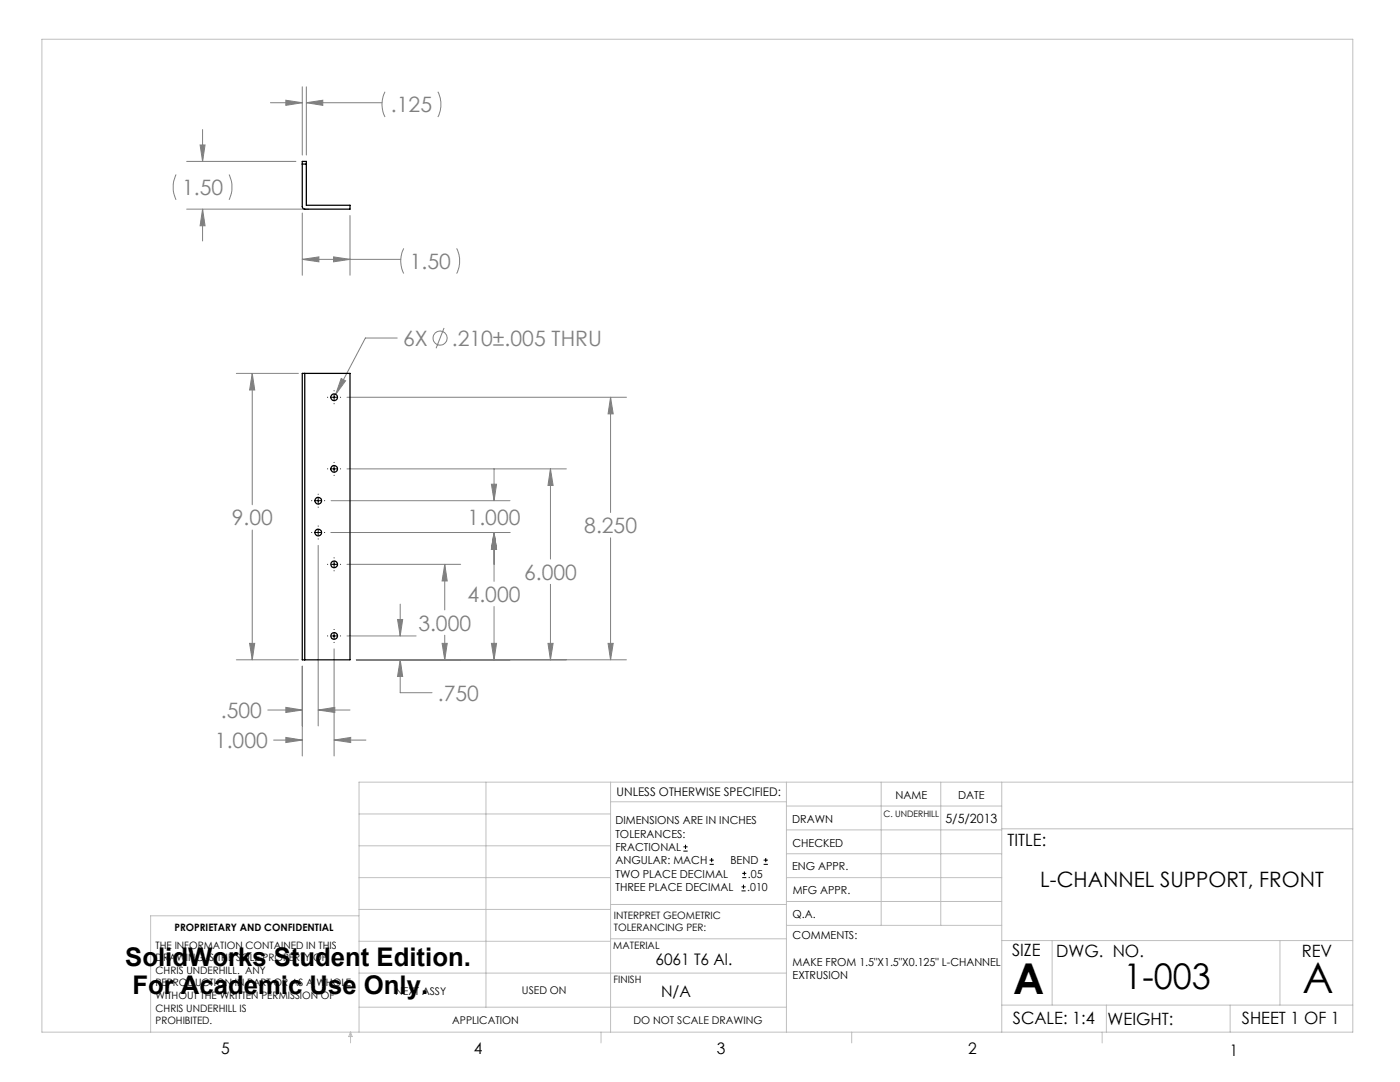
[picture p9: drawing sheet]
<svg xmlns="http://www.w3.org/2000/svg" width="279mm" height="216mm" viewBox="0 0 279 216" stroke-linecap="round" stroke-linejoin="round" font-family="sans-serif">
<g fill="none" stroke="#808080" stroke-width=".2">
<path d="M60.3 17.3v13.6M61.1 17.3v13.6M76.8 18.3a5.6 5.6 0 0 0 0 5.1M87.4 18.3a5.6 5.6 0 0 1 0 5.1M35.1 34.8a5.9 5.9 0 0 0 0 5.1M37.3 32.2h21.8M39.9 28.9h1l-.5 3.3zM40.4 25.9v6.3M45.7 34.8a5.9 5.9 0 0 1 0 5.1M54 20.5h6.3M57 20l3.3 .5-3.3 .5zM61.1 20.5l3.3-.5v1z"/>
<path d="M61.1 20.5h15.1M37.3 41.7h24.3M40.4 41.7l.5 3.3h-1zM40.4 41.7v6.4M60.3 51.8l3.3-.5v.9zM60.3 42.5v12.4M60.3 51.8h19.7M66.6 51.3l3.2 .5-3.2 .4zM69.8 43v11.9M80.6 49.6a5.5 5.5 0 0 0 0 5M91.1 49.6a5.5 5.5 0 0 1 0 5M47.2 74.5h12.3"/>
<path d="M50.3 74.5l.5 3.3h-1zM50.3 74.5v26.2M68.1 75.5l.9 .5-2 2.7zM69.3 79.3h55.7M79.3 67.5h-6.4l-5.9 11.2M88.6 65.4l-1.6 4.1M121.8 79.3l.6 3.3h-1zM121.8 79.3v23M66.1 99.9h35.7M69.3 93.6h43.7M98.1 96.6h1l-.5 3.3zM98.6 93.6v6.3"/>
<path d="M109.9 93.6l.5 3.3h-1zM109.9 93.6v17.9M50.3 105.8v25.9M63.5 108.8v36.1M66.1 106.3h35.7M69.3 112.6h22.6M88.8 112.6l.5 3.3h-1.1zM88.8 112.6v9.1M98.6 106.3l.5 3.3h-1zM98.6 106.3v9.7M109.9 116.6v15.1M121.8 107.3v24.4"/>
<path d="M47.2 131.7h12.3M49.8 128.4h1l-.5 3.3zM60.3 132.9v17.9M66.7 129.5v21.3M69.3 126.9h13.7M71.1 131.7h53.9M79.3 123.6h1.1l-.5 3.3zM79.9 131.7l.5 3.3h-1.1zM79.9 131.7v6.5h6.3M79.9 120.5v6.4M88.2 128.4h1.1l-.5 3.3zM88.8 126.8v4.9"/>
<path d="M98.1 128.4h1l-.5 3.3zM98.6 121v10.7M109.4 128.4h1l-.5 3.3zM121.4 128.4h1l-.6 3.3zM53.4 141.7h6.9M54.6 147.7h5.7M57 141.1l3.3 .6-3.3 .5zM57 147.1l3.3 .6-3.3 .5zM63.5 141.7l3.3-.6v1.1zM63.5 141.7h6.3M66.7 147.7l3.3-.6v1.1zM66.7 147.7h6.3"/>
<circle cx="87.8" cy="67.5" r="1.41"/>
</g>
<g fill="none" stroke="#000" stroke-width=".2">
<path d="M65.4 79.3h.1M66 79.3h1.3M66.7 78h.1M66.7 78.6v1.3M67.9 79.3h.1M62.2 99.9h.1M62.9 99.9h1.2M63.5 98.6h.1M63.5 99.3v1.2M64.8 99.9h.1M65.4 93.6h.1M66 93.6h1.3"/>
<path d="M66.7 80.5v.1M66.7 92.3h.1M66.7 92.9v1.3M66.7 94.8v.1M67.9 93.6h.1M62.2 106.3h.1M62.9 106.3h1.2M63.5 101.2h.1M63.5 105h.1M63.5 105.6v1.3M63.5 107.5v.1M64.8 106.3h.1"/>
<path d="M65.4 112.6h.1M66 112.6h1.3M66.7 111.3h.1M66.7 112v1.2M66.7 113.9h.1M67.9 112.6h.1M65.4 126.9h.1M66 126.9h1.3M66.7 125.6h.1M66.7 126.3v1.2M66.7 128.2h.1M67.9 126.9h.1"/>
<path d="M136.4 169.8h.8M136.4 169h.8M136.8 168.6v.8M141.6 172.5h.9M141.6 171.6h.9M142 171.2v.8M148 177.8h.8M148 177h.8M148.1 175.1h.8M148.1 174.3h.8M148.4 176.5v.8M148.6 173.9v.8"/>
<path d="M152.4 172.5h.8M152.4 171.6h.8M152.8 171.2v.8"/>
</g>
<g fill="none" stroke="#c0c0c0" stroke-width=".2">
<path d="M8.4 7.8h261.6v198.2h-261.6zM97 156.1v44.9M121.8 156.1v49.9M121.8 160h35.2M157 156.1v49.9M175.9 156.1v28.5M187.7 156.1v28.5M199.9 156.1v49.9M270 156.1h-198.4v49.9M71.6 175.1h50.2M71.6 168.8h50.2M71.6 162.4h50.2"/>
<path d="M157 170.4h42.9M157 165.6h42.9M157 160.8h42.9M157 175.1h42.9M157 179.9h42.9M199.9 165.4h70.1M71.6 194.2h85.4M71.6 187.8h50.2M71.6 181.5h50.2M71.6 182.7h-41.5v23.3M121.8 187.3h35.2M121.8 180.5h35.2"/>
<path d="M157 184.6h42.9M199.9 187.7h70.1M210 187.7v12.9M255.4 187.7v12.9M70 206v2.1M70 206l.3 .8h-.7zM71.6 201h85.4M119.9 206v2.1M170 206v2.1M199.9 200.6h70.1M220 206v2.1M220.8 200.6v5.4"/>
<path d="M245.5 200.6v5.4"/>
</g>
<path d="M60.3 51.8l3.3-.5v.9zM66.6 51.3l3.2 .5-3.2 .4zM40.4 41.7l.5 3.3h-1zM39.9 28.9h1l-.5 3.3zM57 20l3.3 .5-3.3 .5zM61.1 20.5l3.3-.5v1zM50.3 74.5l.5 3.3h-1zM49.8 128.4h1l-.5 3.3zM79.9 131.7l.5 3.3h-1.1zM79.3 123.6h1.1l-.5 3.3zM88.2 128.4h1.1l-.5 3.3zM88.8 112.6l.5 3.3h-1.1zM98.1 128.4h1l-.5 3.3zM98.6 106.3l.5 3.3h-1zM98.1 96.6h1l-.5 3.3zM98.6 106.3l.5 3.3h-1zM109.4 128.4h1l-.5 3.3zM109.9 93.6l.5 3.3h-1zM121.4 128.4h1l-.6 3.3zM121.8 79.3l.6 3.3h-1zM57 141.1l3.3 .6-3.3 .5zM63.5 141.7l3.3-.6v1.1zM57 147.1l3.3 .6-3.3 .5zM66.7 147.7l3.3-.6v1.1zM68.1 75.5l-1.1 3.2 2-2.7z" fill="#808080"/>
<g fill="none" stroke="#000" stroke-width=".25">
<path d="M60.3 32.7v8.5l.2 .4 .2 .1h9.1v-.7h-8.7v-8.3M60.3 32.7v-.5h.8v.5M60.3 32.7h.8M60.8 74.5h-.5v57.2h.5M60.8 74.5h9v57.2h-9M60.8 74.5v57.2"/>
<circle cx="66.7" cy="79.3" r=".67"/>
<circle cx="63.5" cy="99.9" r=".67"/>
<circle cx="66.7" cy="93.6" r=".67"/>
<circle cx="63.5" cy="106.3" r=".67"/>
<circle cx="66.7" cy="112.6" r=".66"/>
<circle cx="66.7" cy="126.9" r=".66"/>
</g>
<g font-size="8.5">
<text x="202.2" y="198.3">A</text>
<text x="260" y="198.1">A</text>
</g>
<text font-size="7.1" x="224.2" y="197.4">1-003</text>
<g font-size="5.1">
<text x="25" y="192.8">SolidWorks Student Edition.</text>
<text x="26.4" y="198.4">For Academic Use Only.</text>
</g>
<g font-size="4.2" fill="#808080">
<text x="78" y="22.4">.125</text>
<text x="36.3" y="38.9">1.50</text>
<text x="81.8" y="53.7">1.50</text>
<text x="80.5" y="69">6X</text>
<text x="90.2" y="69">.210±.005 THRU</text>
<text x="46.2" y="104.8">9.00</text>
<text x="93.3" y="104.8">1.000</text>
<text x="116.6" y="106.4">8.250</text>
<text x="104.6" y="115.6">6.000</text>
<text x="83.5" y="125.8">3.000</text>
<text x="93.3" y="120.1">4.000</text>
<text x="44.1" y="143.2">.500</text>
<text x="87.4" y="139.8">.750</text>
<text x="42.9" y="149.2">1.000</text>
</g>
<text font-size="4.2" x="207.6" y="176.9">L-CHANNEL SUPPORT, FRONT</text>
<g font-size="3.4">
<text x="201.1" y="168.8">TITLE:</text>
<text x="202" y="190.8">SIZE</text>
<text x="210.8" y="190.9">DWG. NO.</text>
<text x="259.8" y="191">REV</text>
<text x="202.1" y="204.4">SCALE: 1:4</text>
<text x="221" y="204.5">WEIGHT:</text>
<text x="247.8" y="204.4">SHEET 1 OF 1</text>
</g>
<g font-size="3.2">
<text x="130.8" y="192.5">6061 T6 Al.</text>
<text x="131.9" y="198.9">N/A</text>
<text x="44.2" y="210.4">5</text>
<text x="94.6" y="210.3">4</text>
<text x="143.1" y="210.4">3</text>
<text x="193.2" y="210.3">2</text>
<text x="245.4" y="210.6">1</text>
</g>
<text font-size="2.5" x="188.7" y="164.2">5/5/2013</text>
<text font-size="2.4" x="123.1" y="158.9">UNLESS OTHERWISE SPECIFIED:</text>
<g font-size="2.2">
<text x="178.7" y="159.4">NAME</text>
<text x="191.2" y="159.4">DATE</text>
<text x="122.8" y="164.5">DIMENSIONS ARE IN INCHES</text>
<text x="122.8" y="167.1">TOLERANCES:</text>
<text x="158.1" y="164.2">DRAWN</text>
<text x="122.8" y="169.8">FRACTIONAL</text>
<text x="122.8" y="172.5">ANGULAR: MACH</text>
<text x="145.8" y="172.5">BEND</text>
<text x="158.1" y="173.7">ENG APPR.</text>
<text x="158.2" y="169.1">CHECKED</text>
<text x="122.8" y="177.8">THREE PLACE DECIMAL</text>
<text x="122.8" y="175.1">TWO PLACE DECIMAL</text>
<text x="149.1" y="177.8">.010</text>
<text x="149.3" y="175.1">.05</text>
<text x="158.2" y="178.4">MFG APPR.</text>
<text x="158.2" y="183.2">Q.A.</text>
<text x="158.2" y="187.4">COMMENTS:</text>
<text x="158.2" y="192.7">MAKE FROM 1.5&quot;X1.5&quot;X0.125&quot; L-CHANNEL</text>
<text x="158.2" y="195.3">EXTRUSION</text>
</g>
<g font-size="2.1">
<text x="78.8" y="198.5">NEXT ASSY</text>
<text x="104.2" y="198.4">USED ON</text>
<text x="90.2" y="204.3">APPLICATION</text>
<text x="126.4" y="204.3">DO NOT SCALE DRAWING</text>
</g>
<g font-size="2">
<text x="34.8" y="185.7">PROPRIETARY AND CONFIDENTIAL</text>
<text x="122.5" y="183.3">INTERPRET GEOMETRIC</text>
<text x="122.5" y="185.9">TOLERANCING PER:</text>
<text x="31.1" y="189.3">THE INFORMATION CONTAINED IN THIS</text>
<text x="31.1" y="191.8">DRAWING IS THE SOLE PROPERTY OF</text>
<text x="122.4" y="189.4">MATERIAL</text>
<text x="31.1" y="194.3">CHRIS UNDERHILL. ANY</text>
<text x="31.1" y="196.8">REPRODUCTION IN PART OR AS A WHOLE</text>
<text x="122.4" y="196.2">FINISH</text>
<text x="31.1" y="199.4">WITHOUT THE WRITTEN PERMISSION OF</text>
<text x="31.1" y="201.9">CHRIS UNDERHILL IS</text>
<text x="31.1" y="204.4">PROHIBITED.</text>
</g>
<text font-size="1.8" x="176.3" y="163.1">C. UNDERHILL</text>
</svg>
